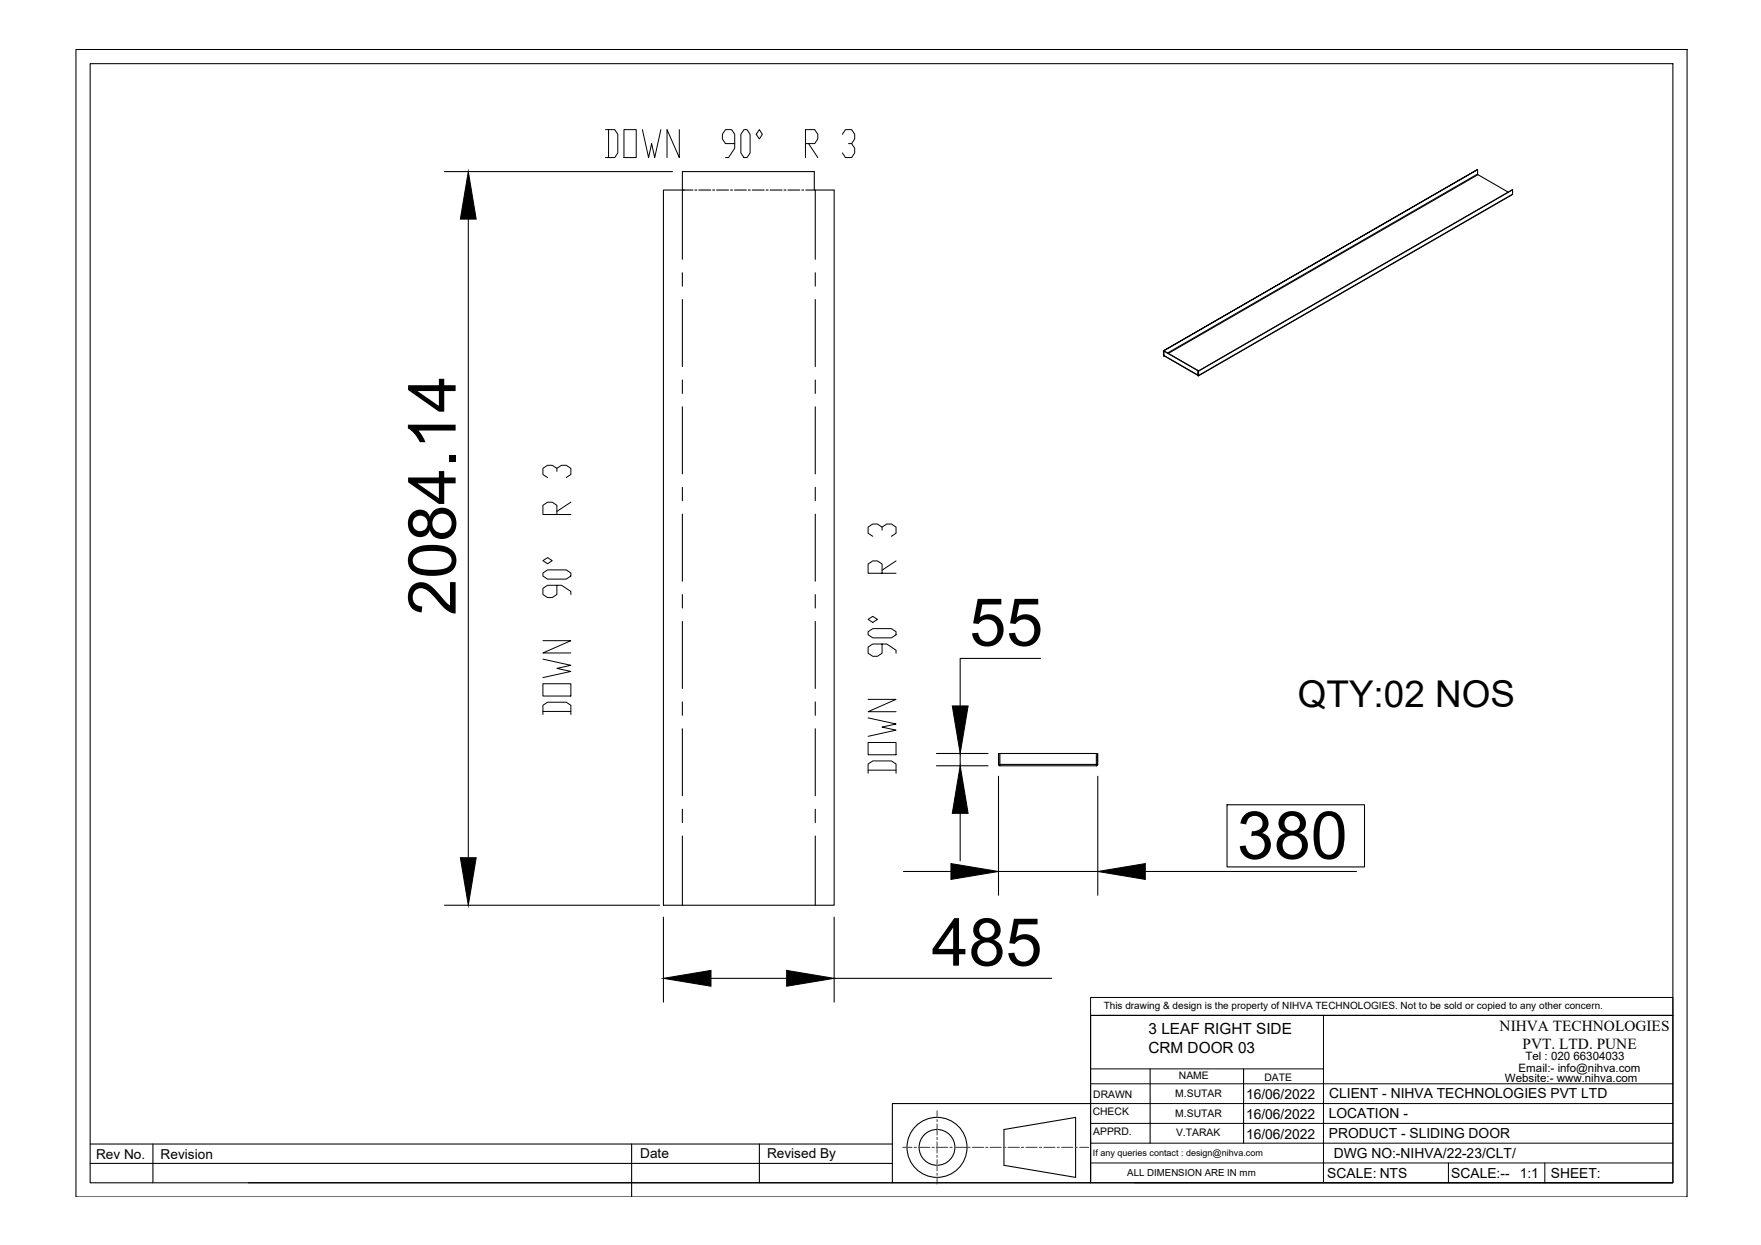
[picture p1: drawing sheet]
<svg xmlns="http://www.w3.org/2000/svg" width="420mm" height="297mm" viewBox="0 0 420 297" stroke-linecap="round" stroke-linejoin="round" font-family="sans-serif">
<!-- layer: 0 -->
<g fill="none" stroke="#000" stroke-width=".25">
<path d="M18.1 11.8h384.4v273.8h-384.4zM21.5 15.2h377.6v267h-377.6zM106.1 40.9h54.4M111.7 52.3v152.3M163.1 45.3h2.2M163.3 45.3h-5v170.7h40.7v-170.7h-4.5v16.6M165.8 45.3h.5M166.7 45.3h2.9M170 45.3h.5M171 45.3h2.8M174.3 45.3h.5M175.2 45.3h2.9"/>
<path d="M178.5 45.3h.5M179.5 45.3h2.8M182.8 45.3h.5M183.7 45.3h2.9M187.1 45.3h.4M188 45.3h2.8M191.3 45.3h.5M192.2 45.3h2.3M194.3 45.3v-4.4h-31.5v21M352.5 41.5l.1 .2M352.5 40.5v1l-73.9 42.7M359.8 45.8l-7.2-4.1-73.8 42.6"/>
<path d="M360.9 46.3l-75 43.4M360.9 45.3l-75 43.2M162.8 65.1v3.2M162.8 71.5v16M194.5 65.1v3.2M194.5 71.5v16M162.8 90.7v3.2M162.8 97.1v16M194.5 90.7v3.2M194.5 97.1v16M277.6 83.7v1.1zM277.6 84.8l.1 .2"/>
<path d="M277.6 84.8l.1 .1M277.6 83.7l74.9-43.2zM277.7 85l8.1 4.5M277.7 83.8l8.1 4.7M277.7 84.7l-.1 .1M277.7 84.8v.1M277.8 84.9l-.1 .1M285.8 88.5v1zM285.8 89.6v.1M285.9 88.4l-8.2-4.6v1l8.1 4.7M285.9 89.6h-.1M285.9 88.5l.1 1.1"/>
<path d="M285.9 89.5v.1M285.9 88.5h.1M286 89.6l-.1 .1M286 88.5l74.9-43.2v1l-74.9 43.3zM162.8 116.3v3.2M194.5 116.3v3.2M162.8 122.7v16M194.5 122.7v16M162.8 141.9v3.2M162.8 148.3v16M194.5 141.9v3.2M194.5 148.3v16"/>
<path d="M248.3 157.1h-19.2v11.3M162.8 167.5v3.2M162.8 173.9v16M194.5 167.5v3.2M194.5 173.9v16M223.4 179.8h12.3M229.1 179.8v2.9M238.2 179.8l.1 2.6zM238.6 179.8h23v2.6h-23zM261.8 179.8l.1 2.6zM162.8 193.1v3.2M162.8 199.5v16.5"/>
<path d="M194.5 193.1v3.2M194.5 199.5v16.5M223.4 182.7h12.3M229.1 194v11.4M238.2 182.4l.4 .3M238.2 185.2v28.4M238.3 182.4l.3 .2M238.6 182.4v.3h23M261.6 182.4v.3M261.8 182.4l-.2 .2M261.9 182.4l-.3 .3M261.9 185.2v28.4"/>
<path d="M292.8 192h32.8v14.8h-32.8zM106.1 216h51.3M158.3 218.8v20.3M199 218.8v20.3M215.6 207.9h11.3M238.2 207.9h23.7M273.3 207.9h50.3M169.6 233.4h18.1M199 233.4h51.9M260.2 242.3h138.9v39.9h-138.9zM274.4 255v17.7M296.7 255v17.7"/>
<path d="M21.5 272.9h191.4M21.5 277.6h191.4M36.5 272.9v9.3M150.7 272.9v12.7M181.2 272.9v9.3M239.5 269.5l17.1-2.9v14.3l-17.1-2.9zM260.2 263.3h-47.3v18.9h-153.6M212.9 282.2h47.3M270.7 282.2h128.4"/>
<circle cx="223.6" cy="273.7" r="7.2"/>
<circle cx="223.6" cy="273.7" r="4.3"/>
</g>
<path d="M111.7 40.9l1.9 11.4h-3.8zM227.2 168.4h3.8l-1.9 11.4zM229.1 182.7l1.9 11.3h-3.8zM109.8 204.6h3.8l-1.9 11.4zM226.9 206l11.3 1.9-11.3 1.9zM261.9 207.9l11.4-1.9v3.8zM158.3 233.4l11.3-1.9v3.8zM187.7 231.5l11.3 1.9-11.3 1.9z" fill="#000" stroke="#000" stroke-width=".24"/>
<path d="M260.2 238h138.9v4.3h-138.9zM260.2 258.6h138.9M260.2 242.3v39.9M260.2 255h55.6M262.6 242.3h136.5M315.8 242.3v39.9M260.2 272.7h138.9M260.2 268h138.9M260.2 263.3h138.9M260.2 277.5h138.9M345.6 277.5v4.7M368.6 277.5v4.7" fill="none" stroke="#000" stroke-width=".24"/>
<g fill="none" stroke="#f00" stroke-width=".25">
<path d="M215.4 273.8h2.2M218.1 273.8h.5M219.2 273.8h2.7M222.4 273.8h.5M223.4 273.8h2.7M223.6 265v1.6M223.6 267.1v.5M223.6 268.2v2.6M223.6 271.3v.6M223.6 272.4v2.7M223.6 275.6v.6M223.6 276.7v2.7"/>
<path d="M223.6 279.9v.5M226.6 273.8h.6M227.7 273.8h2.7M230.9 273.8h.6M232 273.8h2.6M235.2 273.8h.5M236.2 273.8h2.7M239.5 273.8h.5M240.5 273.8h2.7M243.7 273.8h.5M244.8 273.8h2.6M248 273.8h.5"/>
<path d="M249.1 273.8h2.6M252.2 273.8h.6M253.3 273.8h2.7M256.5 273.8h.6M257.6 273.8h2.2M223.6 281v1.5"/>
</g>
<g font-size="15.8">
<text x="108.7" y="146.9" transform="rotate(-90 108.7 146.9)">2084.14</text>
<text x="231.3" y="154.1">55</text>
<text x="295.1" y="204.9">380</text>
<text x="222.3" y="230.4">485</text>
</g>
<g font-size="11">
<text x="143.6" y="38.8">DOWN 90° R 3</text>
<text x="137.6" y="171.8" transform="rotate(-90 137.6 171.8)">DOWN 90° R 3</text>
<text x="215.2" y="185.6" transform="rotate(-90 215.2 185.6)">DOWN 90° R 3</text>
</g>
<text font-size="8.8" x="309.7" y="168.6">QTY:02 NOS</text>
<g font-size="3.7">
<text x="274" y="251.2">CRM DOOR 03</text>
<text x="274" y="246.7">3 LEAF RIGHT SIDE</text>
<text x="357.8" y="246.1">NIHVA TECHNOLOGIES</text>
<text x="363.3" y="250.2">PVT. LTD. PUNE</text>
</g>
<g font-size="3.3">
<text x="297.3" y="262.3">16/06/2022</text>
<text x="317.1" y="262.1">CLIENT - NIHVA TECHNOLOGIES PVT LTD</text>
<text x="297.3" y="267">16/06/2022</text>
<text x="317.1" y="266.8">LOCATION -</text>
<text x="297.3" y="271.7">16/06/2022</text>
<text x="317" y="271.5">PRODUCT - SLIDING DOOR</text>
<text x="22.9" y="276.6">Rev No.</text>
<text x="38.3" y="276.6">Revision</text>
<text x="152.7" y="276.3">Date</text>
<text x="183" y="276.3">Revised By</text>
<text x="316.7" y="281">SCALE: NTS</text>
<text x="318.2" y="276.2">DWG NO:-NIHVA/22-23/CLT/</text>
<text x="346.3" y="281">SCALE:--</text>
<text x="362.6" y="281">1:1</text>
<text x="370" y="281">SHEET:</text>
</g>
<g font-size="2.7">
<text x="362.3" y="255.7">Email:- info@nihva.com</text>
<text x="364" y="253">Tel : 020 66304033</text>
<text x="359.1" y="258.3">Website:- www.nihva.com</text>
</g>
<g font-size="2.5">
<text x="281.3" y="257.4">NAME</text>
<text x="301.7" y="257.9">DATE</text>
<text x="260.8" y="262">DRAWN</text>
<text x="280.4" y="261.7">M.SUTAR</text>
<text x="260.7" y="266.1">CHECK</text>
<text x="280.4" y="266.4">M.SUTAR</text>
<text x="260.8" y="270.8">APPRD.</text>
<text x="280.6" y="271.1">V.TARAK</text>
</g>
<text font-size="2.4" x="263.3" y="240.6">This drawing &amp; design is the property of NIHVA TECHNOLOGIES. Not to be sold or copied to any other concern.</text>
<text font-size="2.3" x="268.9" y="280.6">ALL DIMENSION ARE IN mm</text>
<text font-size="2.1" x="260.8" y="275.7">If any queries contact : design@nihva.com</text>
</svg>
